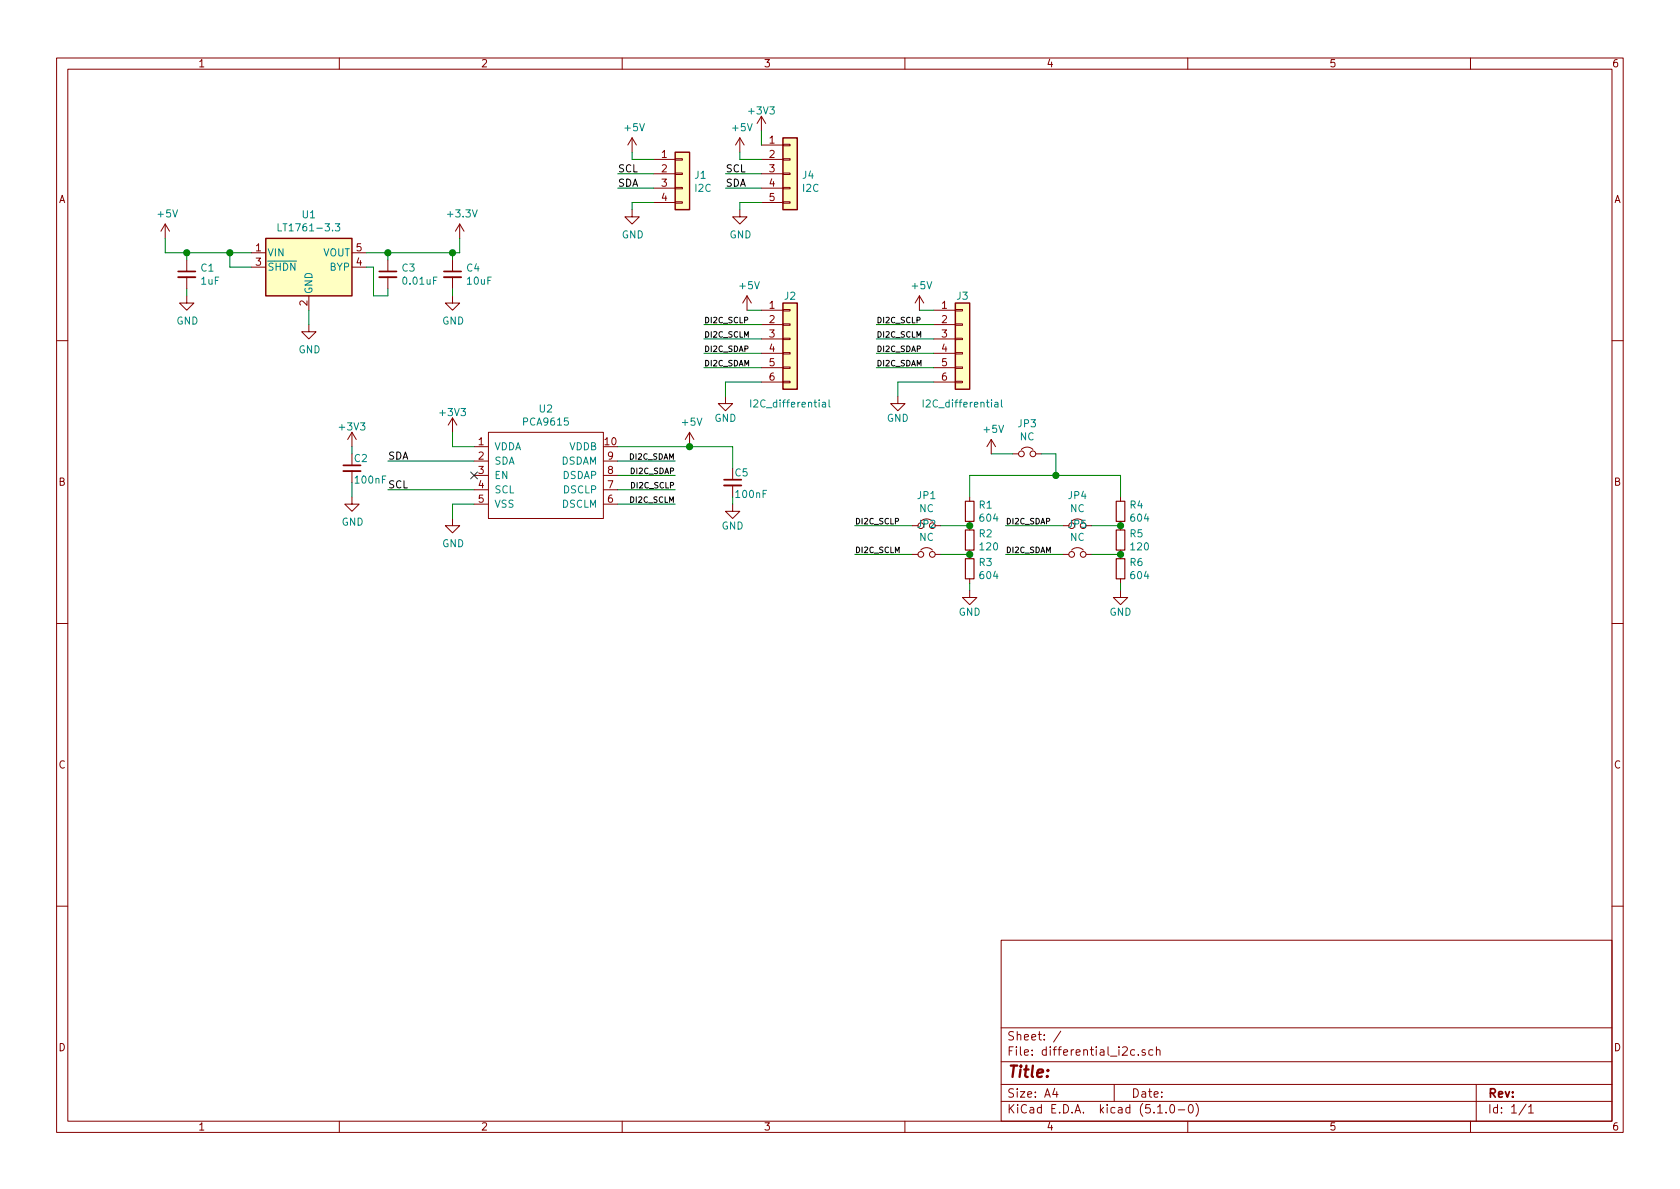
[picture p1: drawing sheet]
EESchema Schematic File Version 4
LIBS:differential_i2c-cache
EELAYER 29 0
EELAYER END
$Descr A4 11693 8268
encoding utf-8
Sheet 1 1
Title ""
Date ""
Rev ""
Comp ""
Comment1 ""
Comment2 ""
Comment3 ""
Comment4 ""
$EndDescr
$Comp
L Connector_Generic:Conn_01x04 J1
U 1 1
P 4750 1200
F 0 "J1" H 4830 1192 50  0000 L CNN
F 1 "I2C" H 4830 1101 50  0000 L CNN
F 2 "Connector_JST:JST_GH_SM04B-GHS-TB_1x04-1MP_P1.25mm_Horizontal" H 4750 1200 50  0001 C CNN
F 3 "~" H 4750 1200 50  0001 C CNN
	1    4750 1200
	1    0    0    -1  
$EndComp
$Comp
L power:+5V #PWR010
U 1 1
P 4400 1050
F 0 "#PWR010" H 4400 900 50  0001 C CNN
F 1 "+5V" H 4415 1223 50  0000 C CNN
F 2 "" H 4400 1050 50  0001 C CNN
F 3 "" H 4400 1050 50  0001 C CNN
	1    4400 1050
	1    0    0    -1  
$EndComp
Wire Wire Line
	4400 1050 4400 1100
Wire Wire Line
	4400 1100 4550 1100
$Comp
L power:GND #PWR011
U 1 1
P 4400 1450
F 0 "#PWR011" H 4400 1200 50  0001 C CNN
F 1 "GND" H 4405 1277 50  0000 C CNN
F 2 "" H 4400 1450 50  0001 C CNN
F 3 "" H 4400 1450 50  0001 C CNN
	1    4400 1450
	1    0    0    -1  
$EndComp
Wire Wire Line
	4400 1450 4400 1400
Wire Wire Line
	4400 1400 4550 1400
Text Label 4300 1200 0    50   ~ 0
SCL
Text Label 4300 1300 0    50   ~ 0
SDA
Wire Wire Line
	4300 1300 4550 1300
Wire Wire Line
	4300 1200 4550 1200
$Comp
L Regulator_Linear:LT1761-3.3 U1
U 1 1
P 2150 1850
F 0 "U1" H 2150 2217 50  0000 C CNN
F 1 "LT1761-3.3" H 2150 2126 50  0000 C CNN
F 2 "Package_TO_SOT_SMD:TSOT-23-5" H 2150 2175 50  0001 C CNN
F 3 "http://cds.linear.com/docs/en/datasheet/1761sff.pdf" H 2150 1850 50  0001 C CNN
	1    2150 1850
	1    0    0    -1  
$EndComp
$Comp
L power:GND #PWR02
U 1 1
P 1300 2050
F 0 "#PWR02" H 1300 1800 50  0001 C CNN
F 1 "GND" H 1305 1877 50  0000 C CNN
F 2 "" H 1300 2050 50  0001 C CNN
F 3 "" H 1300 2050 50  0001 C CNN
	1    1300 2050
	1    0    0    -1  
$EndComp
Wire Wire Line
	1300 2050 1300 2000
$Comp
L Device:C_Small C1
U 1 1
P 1300 1900
F 0 "C1" H 1392 1946 50  0000 L CNN
F 1 "1uF" H 1392 1855 50  0000 L CNN
F 2 "Capacitor_SMD:C_0603_1608Metric" H 1300 1900 50  0001 C CNN
F 3 "~" H 1300 1900 50  0001 C CNN
	1    1300 1900
	1    0    0    -1  
$EndComp
Wire Wire Line
	1300 1800 1300 1750
Wire Wire Line
	1300 1750 1600 1750
$Comp
L power:+5V #PWR01
U 1 1
P 1150 1650
F 0 "#PWR01" H 1150 1500 50  0001 C CNN
F 1 "+5V" H 1165 1823 50  0000 C CNN
F 2 "" H 1150 1650 50  0001 C CNN
F 3 "" H 1150 1650 50  0001 C CNN
	1    1150 1650
	1    0    0    -1  
$EndComp
Wire Wire Line
	1150 1650 1150 1750
Wire Wire Line
	1150 1750 1300 1750
Connection ~ 1300 1750
Wire Wire Line
	1750 1850 1600 1850
Wire Wire Line
	1600 1850 1600 1750
Connection ~ 1600 1750
Wire Wire Line
	1600 1750 1750 1750
$Comp
L Device:C_Small C3
U 1 1
P 2700 1900
F 0 "C3" H 2792 1946 50  0000 L CNN
F 1 "0.01uF" H 2792 1855 50  0000 L CNN
F 2 "Capacitor_SMD:C_0603_1608Metric" H 2700 1900 50  0001 C CNN
F 3 "~" H 2700 1900 50  0001 C CNN
	1    2700 1900
	1    0    0    -1  
$EndComp
Wire Wire Line
	2550 1750 2700 1750
Wire Wire Line
	2700 1800 2700 1750
Connection ~ 2700 1750
Wire Wire Line
	2550 1850 2600 1850
Wire Wire Line
	2600 1850 2600 2050
Wire Wire Line
	2600 2050 2700 2050
Wire Wire Line
	2700 2050 2700 2000
$Comp
L power:+3.3V #PWR09
U 1 1
P 3200 1650
F 0 "#PWR09" H 3200 1500 50  0001 C CNN
F 1 "+3.3V" H 3215 1823 50  0000 C CNN
F 2 "" H 3200 1650 50  0001 C CNN
F 3 "" H 3200 1650 50  0001 C CNN
	1    3200 1650
	1    0    0    -1  
$EndComp
Wire Wire Line
	3200 1650 3200 1750
Wire Wire Line
	2700 1750 3150 1750
$Comp
L Device:C_Small C4
U 1 1
P 3150 1900
F 0 "C4" H 3242 1946 50  0000 L CNN
F 1 "10uF" H 3242 1855 50  0000 L CNN
F 2 "Capacitor_SMD:C_0603_1608Metric" H 3150 1900 50  0001 C CNN
F 3 "~" H 3150 1900 50  0001 C CNN
	1    3150 1900
	1    0    0    -1  
$EndComp
Wire Wire Line
	3150 1800 3150 1750
Connection ~ 3150 1750
Wire Wire Line
	3150 1750 3200 1750
$Comp
L power:GND #PWR06
U 1 1
P 3150 2050
F 0 "#PWR06" H 3150 1800 50  0001 C CNN
F 1 "GND" H 3155 1877 50  0000 C CNN
F 2 "" H 3150 2050 50  0001 C CNN
F 3 "" H 3150 2050 50  0001 C CNN
	1    3150 2050
	1    0    0    -1  
$EndComp
Wire Wire Line
	3150 2050 3150 2000
$Comp
L power:GND #PWR03
U 1 1
P 2150 2250
F 0 "#PWR03" H 2150 2000 50  0001 C CNN
F 1 "GND" H 2155 2077 50  0000 C CNN
F 2 "" H 2150 2250 50  0001 C CNN
F 3 "" H 2150 2250 50  0001 C CNN
	1    2150 2250
	1    0    0    -1  
$EndComp
Wire Wire Line
	2150 2250 2150 2150
Wire Wire Line
	2700 3400 3300 3400
$Comp
L Connector_Generic:Conn_01x06 J3
U 1 1
P 6700 2350
AR Path="/5DADB48F" Ref="J3"  Part="1" 
AR Path="/5B301CE8/5DADB48F" Ref="J?"  Part="1" 
F 0 "J3" H 6700 2650 50  0000 C CNN
F 1 "I2C_differential" H 6700 1900 50  0000 C CNN
F 2 "Connector_JST:JST_GH_SM06B-GHS-TB_1x06-1MP_P1.25mm_Horizontal" H 6700 2350 50  0001 C CNN
F 3 "" H 6700 2350 50  0001 C CNN
	1    6700 2350
	1    0    0    -1  
$EndComp
$Comp
L power:GND #PWR015
U 1 1
P 6250 2750
F 0 "#PWR015" H 6250 2500 50  0001 C CNN
F 1 "GND" H 6250 2600 50  0000 C CNN
F 2 "" H 6250 2750 50  0001 C CNN
F 3 "" H 6250 2750 50  0001 C CNN
	1    6250 2750
	1    0    0    -1  
$EndComp
Wire Wire Line
	6500 2650 6250 2650
Wire Wire Line
	6250 2650 6250 2750
Wire Wire Line
	6400 2150 6500 2150
$Comp
L Device:R_Small R4
U 1 1
P 7800 3550
F 0 "R4" H 7859 3596 50  0000 L CNN
F 1 "604" H 7859 3505 50  0000 L CNN
F 2 "Resistor_SMD:R_0603_1608Metric" H 7800 3550 50  0001 C CNN
F 3 "~" H 7800 3550 50  0001 C CNN
	1    7800 3550
	1    0    0    -1  
$EndComp
$Comp
L Device:R_Small R5
U 1 1
P 7800 3750
F 0 "R5" H 7859 3796 50  0000 L CNN
F 1 "120" H 7859 3705 50  0000 L CNN
F 2 "Resistor_SMD:R_1206_3216Metric" H 7800 3750 50  0001 C CNN
F 3 "~" H 7800 3750 50  0001 C CNN
	1    7800 3750
	1    0    0    -1  
$EndComp
$Comp
L Device:R_Small R6
U 1 1
P 7800 3950
F 0 "R6" H 7859 3996 50  0000 L CNN
F 1 "604" H 7859 3905 50  0000 L CNN
F 2 "Resistor_SMD:R_0603_1608Metric" H 7800 3950 50  0001 C CNN
F 3 "~" H 7800 3950 50  0001 C CNN
	1    7800 3950
	1    0    0    -1  
$EndComp
Wire Wire Line
	7000 3650 7400 3650
$Comp
L power:GND #PWR016
U 1 1
P 7800 4100
F 0 "#PWR016" H 7800 3850 50  0001 C CNN
F 1 "GND" H 7800 3950 50  0000 C CNN
F 2 "" H 7800 4100 50  0001 C CNN
F 3 "" H 7800 4100 50  0001 C CNN
	1    7800 4100
	1    0    0    -1  
$EndComp
Text Label 7000 3850 0    39   ~ 0
DI2C_SDAM
Text Label 7000 3650 0    39   ~ 0
DI2C_SDAP
Wire Wire Line
	7800 4100 7800 4050
Wire Wire Line
	7400 3850 7000 3850
$Comp
L Device:R_Small R1
U 1 1
P 6750 3550
F 0 "R1" H 6809 3596 50  0000 L CNN
F 1 "604" H 6809 3505 50  0000 L CNN
F 2 "Resistor_SMD:R_0603_1608Metric" H 6750 3550 50  0001 C CNN
F 3 "~" H 6750 3550 50  0001 C CNN
	1    6750 3550
	1    0    0    -1  
$EndComp
$Comp
L Device:R_Small R2
U 1 1
P 6750 3750
F 0 "R2" H 6809 3796 50  0000 L CNN
F 1 "120" H 6809 3705 50  0000 L CNN
F 2 "Resistor_SMD:R_1206_3216Metric" H 6750 3750 50  0001 C CNN
F 3 "~" H 6750 3750 50  0001 C CNN
	1    6750 3750
	1    0    0    -1  
$EndComp
$Comp
L Device:R_Small R3
U 1 1
P 6750 3950
F 0 "R3" H 6809 3996 50  0000 L CNN
F 1 "604" H 6809 3905 50  0000 L CNN
F 2 "Resistor_SMD:R_0603_1608Metric" H 6750 3950 50  0001 C CNN
F 3 "~" H 6750 3950 50  0001 C CNN
	1    6750 3950
	1    0    0    -1  
$EndComp
Wire Wire Line
	5950 3650 6350 3650
$Comp
L power:GND #PWR014
U 1 1
P 6750 4100
F 0 "#PWR014" H 6750 3850 50  0001 C CNN
F 1 "GND" H 6750 3950 50  0000 C CNN
F 2 "" H 6750 4100 50  0001 C CNN
F 3 "" H 6750 4100 50  0001 C CNN
	1    6750 4100
	1    0    0    -1  
$EndComp
Text Label 5950 3850 0    39   ~ 0
DI2C_SCLM
Text Label 5950 3650 0    39   ~ 0
DI2C_SCLP
Wire Wire Line
	6750 4100 6750 4050
Wire Wire Line
	6350 3850 5950 3850
Text Label 6100 2250 0    39   ~ 0
DI2C_SCLP
Text Label 6100 2350 0    39   ~ 0
DI2C_SCLM
Text Label 6100 2450 0    39   ~ 0
DI2C_SDAP
Text Label 6100 2550 0    39   ~ 0
DI2C_SDAM
Wire Wire Line
	6100 2250 6500 2250
Wire Wire Line
	6100 2350 6500 2350
Wire Wire Line
	6100 2450 6500 2450
Wire Wire Line
	6100 2550 6500 2550
$Comp
L power:+3V3 #PWR07
U 1 1
P 3150 3000
F 0 "#PWR07" H 3150 2850 50  0001 C CNN
F 1 "+3V3" H 3150 3140 50  0000 C CNN
F 2 "" H 3150 3000 50  0001 C CNN
F 3 "" H 3150 3000 50  0001 C CNN
	1    3150 3000
	1    0    0    -1  
$EndComp
$Comp
L symbols:PCA9615 U2
U 1 1
P 3800 3300
F 0 "U2" H 3800 3765 50  0000 C CNN
F 1 "PCA9615" H 3800 3674 50  0000 C CNN
F 2 "Package_SO:TSSOP-10_3x3mm_P0.5mm" H 3850 3300 50  0001 C CNN
F 3 "" H 3850 3300 50  0001 C CNN
	1    3800 3300
	1    0    0    -1  
$EndComp
Wire Wire Line
	2700 3200 3300 3200
Wire Wire Line
	3150 3000 3150 3100
Wire Wire Line
	3150 3100 3300 3100
$Comp
L power:GND #PWR08
U 1 1
P 3150 3600
F 0 "#PWR08" H 3150 3350 50  0001 C CNN
F 1 "GND" H 3155 3427 50  0000 C CNN
F 2 "" H 3150 3600 50  0001 C CNN
F 3 "" H 3150 3600 50  0001 C CNN
	1    3150 3600
	1    0    0    -1  
$EndComp
Wire Wire Line
	3150 3600 3150 3500
Wire Wire Line
	3150 3500 3300 3500
Text Label 4700 3400 2    39   ~ 0
DI2C_SCLP
Text Label 4700 3500 2    39   ~ 0
DI2C_SCLM
Wire Wire Line
	4700 3500 4300 3500
Wire Wire Line
	4300 3400 4700 3400
Text Label 4700 3300 2    39   ~ 0
DI2C_SDAP
Wire Wire Line
	4700 3300 4300 3300
Text Label 4700 3200 2    39   ~ 0
DI2C_SDAM
Wire Wire Line
	4700 3200 4300 3200
$Comp
L Device:C_Small C?
U 1 1
P 5100 3350
AR Path="/5B30359F/5EFE28A9" Ref="C?"  Part="1" 
AR Path="/5B301CE8/5BA09AAA/5EFE28A9" Ref="C?"  Part="1" 
AR Path="/5C677B39/5EFE28A9" Ref="C?"  Part="1" 
AR Path="/5EFE28A9" Ref="C5"  Part="1" 
F 0 "C5" H 5110 3420 50  0000 L CNN
F 1 "100nF" H 5110 3270 50  0000 L CNN
F 2 "Capacitor_SMD:C_0603_1608Metric" H 5100 3350 50  0001 C CNN
F 3 "" H 5100 3350 50  0001 C CNN
	1    5100 3350
	1    0    0    -1  
$EndComp
$Comp
L power:GND #PWR013
U 1 1
P 5100 3500
F 0 "#PWR013" H 5100 3250 50  0001 C CNN
F 1 "GND" H 5100 3350 50  0000 C CNN
F 2 "" H 5100 3500 50  0001 C CNN
F 3 "" H 5100 3500 50  0001 C CNN
	1    5100 3500
	1    0    0    -1  
$EndComp
Wire Wire Line
	5100 3500 5100 3450
Wire Wire Line
	5100 3100 5100 3250
Wire Wire Line
	4300 3100 4800 3100
$Comp
L Device:C_Small C?
U 1 1
P 2450 3250
AR Path="/5B30359F/5F0B8AA8" Ref="C?"  Part="1" 
AR Path="/5B301CE8/5BA09AAA/5F0B8AA8" Ref="C?"  Part="1" 
AR Path="/5C677B39/5F0B8AA8" Ref="C?"  Part="1" 
AR Path="/5F0B8AA8" Ref="C2"  Part="1" 
F 0 "C2" H 2460 3320 50  0000 L CNN
F 1 "100nF" H 2460 3170 50  0000 L CNN
F 2 "Capacitor_SMD:C_0603_1608Metric" H 2450 3250 50  0001 C CNN
F 3 "" H 2450 3250 50  0001 C CNN
	1    2450 3250
	1    0    0    -1  
$EndComp
NoConn ~ 3300 3300
$Comp
L power:+3V3 #PWR04
U 1 1
P 2450 3100
F 0 "#PWR04" H 2450 2950 50  0001 C CNN
F 1 "+3V3" H 2450 3240 50  0000 C CNN
F 2 "" H 2450 3100 50  0001 C CNN
F 3 "" H 2450 3100 50  0001 C CNN
	1    2450 3100
	1    0    0    -1  
$EndComp
Wire Wire Line
	2450 3100 2450 3150
$Comp
L power:GND #PWR05
U 1 1
P 2450 3450
F 0 "#PWR05" H 2450 3200 50  0001 C CNN
F 1 "GND" H 2455 3277 50  0000 C CNN
F 2 "" H 2450 3450 50  0001 C CNN
F 3 "" H 2450 3450 50  0001 C CNN
	1    2450 3450
	1    0    0    -1  
$EndComp
Wire Wire Line
	2450 3450 2450 3350
$Comp
L Connector_Generic:Conn_01x06 J2
U 1 1
P 5500 2350
AR Path="/5D1E3131" Ref="J2"  Part="1" 
AR Path="/5B301CE8/5D1E3131" Ref="J?"  Part="1" 
F 0 "J2" H 5500 2650 50  0000 C CNN
F 1 "I2C_differential" H 5500 1900 50  0000 C CNN
F 2 "Connector_JST:JST_GH_SM06B-GHS-TB_1x06-1MP_P1.25mm_Horizontal" H 5500 2350 50  0001 C CNN
F 3 "" H 5500 2350 50  0001 C CNN
	1    5500 2350
	1    0    0    -1  
$EndComp
$Comp
L power:GND #PWR012
U 1 1
P 5050 2750
F 0 "#PWR012" H 5050 2500 50  0001 C CNN
F 1 "GND" H 5050 2600 50  0000 C CNN
F 2 "" H 5050 2750 50  0001 C CNN
F 3 "" H 5050 2750 50  0001 C CNN
	1    5050 2750
	1    0    0    -1  
$EndComp
Wire Wire Line
	5300 2650 5050 2650
Wire Wire Line
	5050 2650 5050 2750
Wire Wire Line
	5200 2150 5300 2150
Text Label 4900 2250 0    39   ~ 0
DI2C_SCLP
Text Label 4900 2350 0    39   ~ 0
DI2C_SCLM
Text Label 4900 2450 0    39   ~ 0
DI2C_SDAP
Text Label 4900 2550 0    39   ~ 0
DI2C_SDAM
Wire Wire Line
	4900 2250 5300 2250
Wire Wire Line
	4900 2350 5300 2350
Wire Wire Line
	4900 2450 5300 2450
Wire Wire Line
	4900 2550 5300 2550
$Comp
L Device:Jumper_NC_Small JP3
U 1 1
P 7150 3150
F 0 "JP3" H 7150 3362 50  0000 C CNN
F 1 "NC" H 7150 3271 50  0000 C CNN
F 2 "Jumper:SolderJumper-2_P1.3mm_Open_TrianglePad1.0x1.5mm" H 7150 3150 50  0001 C CNN
F 3 "~" H 7150 3150 50  0001 C CNN
	1    7150 3150
	1    0    0    -1  
$EndComp
Wire Wire Line
	6900 3150 7050 3150
Wire Wire Line
	7250 3150 7350 3150
Wire Wire Line
	7350 3150 7350 3300
Wire Wire Line
	7350 3300 7800 3300
Wire Wire Line
	7800 3300 7800 3450
Wire Wire Line
	6750 3300 6750 3450
Connection ~ 7350 3300
$Comp
L Device:Jumper_NC_Small JP4
U 1 1
P 7500 3650
F 0 "JP4" H 7500 3862 50  0000 C CNN
F 1 "NC" H 7500 3771 50  0000 C CNN
F 2 "Jumper:SolderJumper-2_P1.3mm_Open_TrianglePad1.0x1.5mm" H 7500 3650 50  0001 C CNN
F 3 "~" H 7500 3650 50  0001 C CNN
	1    7500 3650
	1    0    0    -1  
$EndComp
$Comp
L Device:Jumper_NC_Small JP5
U 1 1
P 7500 3850
F 0 "JP5" H 7500 4062 50  0000 C CNN
F 1 "NC" H 7500 3971 50  0000 C CNN
F 2 "Jumper:SolderJumper-2_P1.3mm_Open_TrianglePad1.0x1.5mm" H 7500 3850 50  0001 C CNN
F 3 "~" H 7500 3850 50  0001 C CNN
	1    7500 3850
	1    0    0    -1  
$EndComp
$Comp
L Device:Jumper_NC_Small JP1
U 1 1
P 6450 3650
F 0 "JP1" H 6450 3862 50  0000 C CNN
F 1 "NC" H 6450 3771 50  0000 C CNN
F 2 "Jumper:SolderJumper-2_P1.3mm_Open_TrianglePad1.0x1.5mm" H 6450 3650 50  0001 C CNN
F 3 "~" H 6450 3650 50  0001 C CNN
	1    6450 3650
	1    0    0    -1  
$EndComp
$Comp
L Device:Jumper_NC_Small JP2
U 1 1
P 6450 3850
F 0 "JP2" H 6450 4062 50  0000 C CNN
F 1 "NC" H 6450 3971 50  0000 C CNN
F 2 "Jumper:SolderJumper-2_P1.3mm_Open_TrianglePad1.0x1.5mm" H 6450 3850 50  0001 C CNN
F 3 "~" H 6450 3850 50  0001 C CNN
	1    6450 3850
	1    0    0    -1  
$EndComp
Connection ~ 6750 3650
Connection ~ 6750 3850
Connection ~ 7800 3850
Connection ~ 7800 3650
Wire Wire Line
	6750 3300 7350 3300
Wire Wire Line
	7600 3650 7800 3650
Wire Wire Line
	7600 3850 7800 3850
Wire Wire Line
	6550 3650 6750 3650
Wire Wire Line
	6550 3850 6750 3850
$Comp
L Connector_Generic:Conn_01x05 J4
U 1 1
P 5500 1200
F 0 "J4" H 5580 1192 50  0000 L CNN
F 1 "I2C" H 5580 1101 50  0000 L CNN
F 2 "Connector_PinHeader_2.00mm:PinHeader_1x05_P2.00mm_Vertical" H 5500 1200 50  0001 C CNN
F 3 "~" H 5500 1200 50  0001 C CNN
	1    5500 1200
	1    0    0    -1  
$EndComp
$Comp
L power:+5V #PWR0101
U 1 1
P 5150 1050
F 0 "#PWR0101" H 5150 900 50  0001 C CNN
F 1 "+5V" H 5165 1223 50  0000 C CNN
F 2 "" H 5150 1050 50  0001 C CNN
F 3 "" H 5150 1050 50  0001 C CNN
	1    5150 1050
	1    0    0    -1  
$EndComp
Wire Wire Line
	5150 1050 5150 1100
Wire Wire Line
	5150 1100 5300 1100
$Comp
L power:GND #PWR0102
U 1 1
P 5150 1450
F 0 "#PWR0102" H 5150 1200 50  0001 C CNN
F 1 "GND" H 5155 1277 50  0000 C CNN
F 2 "" H 5150 1450 50  0001 C CNN
F 3 "" H 5150 1450 50  0001 C CNN
	1    5150 1450
	1    0    0    -1  
$EndComp
Wire Wire Line
	5150 1450 5150 1400
Wire Wire Line
	5150 1400 5300 1400
Text Label 5050 1200 0    50   ~ 0
SCL
Text Label 5050 1300 0    50   ~ 0
SDA
Wire Wire Line
	5050 1300 5300 1300
Wire Wire Line
	5050 1200 5300 1200
Text Label 2700 3200 0    50   ~ 0
SDA
Text Label 2700 3400 0    50   ~ 0
SCL
$Comp
L power:+5V #PWR?
U 1 1
P 5200 2150
F 0 "#PWR?" H 5200 2000 50  0001 C CNN
F 1 "+5V" H 5215 2323 50  0000 C CNN
F 2 "" H 5200 2150 50  0001 C CNN
F 3 "" H 5200 2150 50  0001 C CNN
	1    5200 2150
	1    0    0    -1  
$EndComp
$Comp
L power:+5V #PWR?
U 1 1
P 4800 3100
F 0 "#PWR?" H 4800 2950 50  0001 C CNN
F 1 "+5V" H 4815 3273 50  0000 C CNN
F 2 "" H 4800 3100 50  0001 C CNN
F 3 "" H 4800 3100 50  0001 C CNN
	1    4800 3100
	1    0    0    -1  
$EndComp
Connection ~ 4800 3100
Wire Wire Line
	4800 3100 5100 3100
$Comp
L power:+5V #PWR?
U 1 1
P 6400 2150
F 0 "#PWR?" H 6400 2000 50  0001 C CNN
F 1 "+5V" H 6415 2323 50  0000 C CNN
F 2 "" H 6400 2150 50  0001 C CNN
F 3 "" H 6400 2150 50  0001 C CNN
	1    6400 2150
	1    0    0    -1  
$EndComp
$Comp
L power:+5V #PWR?
U 1 1
P 6900 3150
F 0 "#PWR?" H 6900 3000 50  0001 C CNN
F 1 "+5V" H 6915 3323 50  0000 C CNN
F 2 "" H 6900 3150 50  0001 C CNN
F 3 "" H 6900 3150 50  0001 C CNN
	1    6900 3150
	1    0    0    -1  
$EndComp
$Comp
L power:+3V3 #PWR?
U 1 1
P 5300 900
F 0 "#PWR?" H 5300 750 50  0001 C CNN
F 1 "+3V3" H 5300 1040 50  0000 C CNN
F 2 "" H 5300 900 50  0001 C CNN
F 3 "" H 5300 900 50  0001 C CNN
	1    5300 900 
	1    0    0    -1  
$EndComp
Wire Wire Line
	5300 1000 5300 900 
$EndSCHEMATC
